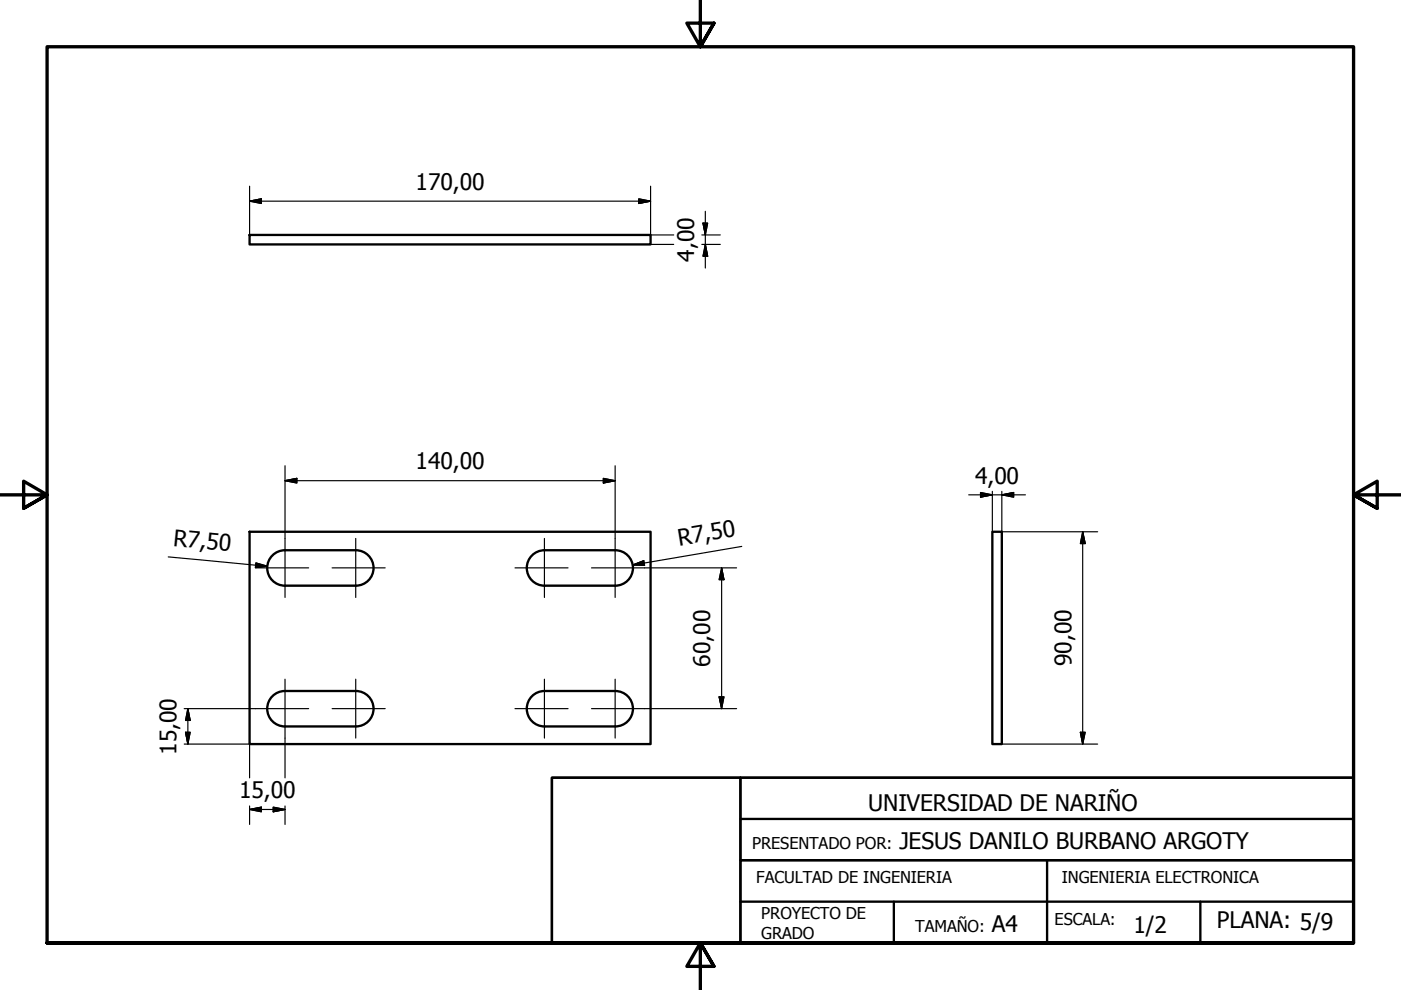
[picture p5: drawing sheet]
<svg xmlns="http://www.w3.org/2000/svg" width="297mm" height="210mm" viewBox="0 0 297 210" stroke-linecap="round" stroke-linejoin="round" font-family="sans-serif">
<!-- layer: Visible (ISO) -->
<path d="M52.9 49.8h85v2h-85zM52.9 112.7h85v45.1h-85zM57.8 117.8a3.7 3.7 0 0 1 2.6-1.1h15a3.8 3.8 0 0 1 3.8 3.7 3.8 3.8 0 0 1-3.8 3.8h-15a3.8 3.8 0 0 1-3.5-2.3 3.8 3.8 0 0 1 .9-4.1zM112.8 117.8a3.7 3.7 0 0 1 2.6-1.1h15a3.8 3.8 0 0 1 3.8 3.7 3.8 3.8 0 0 1-3.8 3.8h-15a3.8 3.8 0 0 1-3.4-2.3 3.8 3.8 0 0 1 .8-4.1zM210.4 112.7h2v45.1h-2zM57.8 147.6a3.7 3.7 0 0 1 2.6-1.1h15a3.8 3.8 0 0 1 3.8 3.8 3.8 3.8 0 0 1-3.8 3.7h-15a3.8 3.8 0 0 1-3.5-2.3 3.8 3.8 0 0 1 .9-4.1zM112.8 147.6a3.7 3.7 0 0 1 2.6-1.1h15a3.8 3.8 0 0 1 3.8 3.8 3.8 3.8 0 0 1-3.8 3.7h-15a3.8 3.8 0 0 1-3.4-2.3 3.8 3.8 0 0 1 .8-4.1z" fill="none" stroke="#000" stroke-width=".49"/>
<!-- layer: Border (ISO) -->
<path d="M148.5 -.1v10l-2.9-5h5.8l-2.9 5 2.9-5M0 104.9h10l-5-2.9v5.8l5-2.9-5 2.9M297 104.9h-10l5-2.9v5.8l-5-2.9 5 2.9M10 199.9v-190h277v190h-277h277M151.4 204.9l-2.9-5 2.9 5h-5.8l2.9-5v10" fill="none" stroke="#000" stroke-width=".71"/>
<!-- layer: Title (ISO) -->
<path d="M117 164.9h40v35h-40zM117 164.9h170v35h-170zM157 164.9h130v17.5h-130zM157 173.6h130M157 191.2h130M189.5 191.2v8.7h-32.5h130h-130v-17.5h130v17.5M222 182.4v17.5h32.5v-8.7" fill="none" stroke="#000" stroke-width=".49"/>
<!-- layer: Dimension (ISO) -->
<g fill="none" stroke="#000" stroke-width=".25">
<path d="M52.9 39.5v10.3M137.9 39.5v10.3h4.9M52.9 42.7l2.5-.5v.9zM52.9 42.7h85M135.4 42.2l2.5 .5-2.5 .4zM137.9 51.8h4.9M148.8 49.8h3.9M148.8 51.8h3.9M149 47.3h1l-.5 2.5zM149.5 51.8l.5 2.5h-1zM149.5 44.8v12M60.4 98.7v15.5"/>
<path d="M130.4 98.7v15.5M35.7 118.1l21 2M54.3 119.3l2.4 .8-2.5 .2zM60.4 101.9l2.5-.5v1zM60.4 101.9h70M127.9 101.4l2.5 .5-2.5 .5zM134.1 119.8l2.4-.9 .2 1zM157.3 115.9l-23.2 3.9M205.4 104.9h12M207.9 104.4l2.5 .5-2.5 .5zM210.4 104.2v8.5M212.4 104.9l2.5-.5v1z"/>
<path d="M212.4 104.2v8.5h20.3M229.6 112.7l.5 2.6h-1zM229.6 112.7v45.1M136.7 120.4h19.5M153 120.4l.5 2.5h-1zM153 120.4v29.8M39.1 157.8h13.8v7.1M39.1 150.2h15.1M39.3 155.3h1l-.5 2.5zM39.8 150.2l.5 2.6h-1zM39.8 150.2v7.6M60.4 156.5v8.4"/>
<path d="M136.7 150.2h19.5M152.5 147.7h1l-.5 2.5zM212.4 157.8h20.3M229.1 155.3h1l-.5 2.5zM52.9 171.6l2.5-.5v1zM52.9 170.9v3.9M52.9 171.6h7.5M57.9 171.1l2.5 .5-2.5 .5zM60.4 170.9v3.9"/>
</g>
<g fill="#000" stroke="#000" stroke-width=".25">
<path d="M52.9 42.7l2.5-.5zM52.9 42.7l2.5-.5v.9zM135.4 43.1l2.5-.4zM135.4 42.2l2.5 .5-2.5 .4zM149 47.3l.5 2.5zM149 47.3h1l-.5 2.5zM149.5 51.8l.5 2.5zM149.5 51.8l.5 2.5h-1zM60.4 101.9l2.5-.5zM60.4 101.9l2.5-.5v1zM127.9 102.4l2.5-.5zM127.9 101.4l2.5 .5-2.5 .5z"/>
<path d="M134.1 119.8l2.4-.9zM134.1 119.8l2.4-.9 .2 1zM207.9 105.4l2.5-.5zM207.9 104.4l2.5 .5-2.5 .5zM212.4 104.9l2.5-.5zM212.4 104.9l2.5-.5v1zM229.6 112.7l.5 2.6zM229.6 112.7l.5 2.6h-1zM54.2 120.3l2.5-.2zM54.3 119.3l2.4 .8-2.5 .2zM153 120.4l.5 2.5zM153 120.4l.5 2.5h-1z"/>
<path d="M39.3 155.3l.5 2.5zM39.3 155.3h1l-.5 2.5zM39.8 150.2l.5 2.6zM39.8 150.2l.5 2.6h-1zM152.5 147.7l.5 2.5zM152.5 147.7h1l-.5 2.5zM229.1 155.3l.5 2.5zM229.1 155.3h1l-.5 2.5zM52.9 171.6l2.5-.5zM52.9 171.6l2.5-.5v1zM57.9 172.1l2.5-.5zM57.9 171.1l2.5 .5-2.5 .5z"/>
</g>
<!-- layer: Center Mark (ISO) -->
<g fill="none" stroke="#000" stroke-width=".25">
<path d="M60.4 114.2v12.5M75.4 114.2v12.5M115.4 114.2v12.5M130.4 114.2v12.5M54.2 120.4h11.2M70.4 120.4h11.3M109.2 120.4h11.2M125.4 120.4h11.3M54.2 150.2h11.2M60.4 144v12.5M70.4 150.2h11.3M75.4 144v12.5"/>
<path d="M109.2 150.2h11.2M115.4 144v12.5M125.4 150.2h11.3M130.4 144v12.5"/>
</g>
<g font-size="4.8">
<text x="88.1" y="40.3">170,00</text>
<text x="147.1" y="55.5" transform="rotate(-90 147.1 55.5)">4,00</text>
<text x="88.1" y="99.5">140,00</text>
<text x="206.7" y="102.5">4,00</text>
<text x="36.6" y="115.7" transform="rotate(5 36.6 115.7)">R7,50</text>
<text x="144" y="115.7" transform="rotate(-10 144 115.7)">R7,50</text>
<text x="150.6" y="141.3" transform="rotate(-90 150.6 141.3)">60,00</text>
<text x="227.2" y="141.3" transform="rotate(-90 227.2 141.3)">90,00</text>
<text x="37.4" y="160" transform="rotate(-90 37.4 160)">15,00</text>
<text x="50.7" y="169.2">15,00</text>
<text x="184.1" y="171.9">UNIVERSIDAD DE NARIÑO</text>
<text x="190.7" y="180">JESUS DANILO BURBANO ARGOTY</text>
<text x="210.3" y="197.5">A4</text>
<text x="240.3" y="197.8">1/2</text>
<text x="258" y="196.7">PLANA: 5/9</text>
</g>
<g font-size="3.5">
<text x="159.5" y="180">PRESENTADO POR:</text>
<text x="160.3" y="187.2">FACULTAD DE INGENIERIA</text>
<text x="225.1" y="187.2">INGENIERIA ELECTRONICA</text>
<text x="161.4" y="194.9">PROYECTO DE</text>
<text x="194.1" y="197.5">TAMAÑO:</text>
<text x="223.6" y="196.2">ESCALA:</text>
<text x="161.4" y="199.1">GRADO</text>
</g>
</svg>
